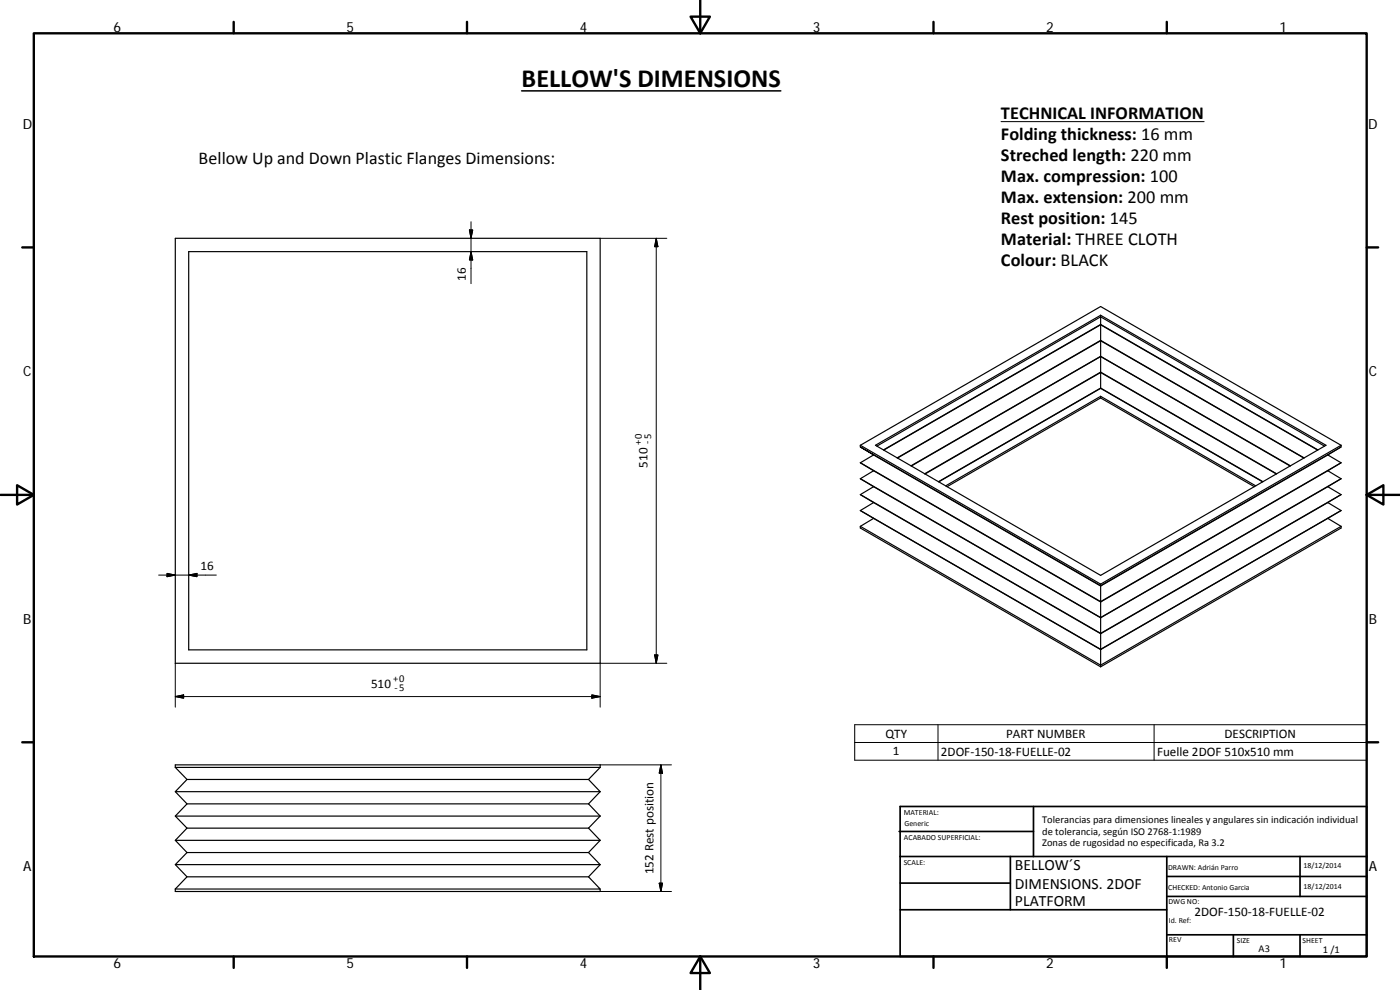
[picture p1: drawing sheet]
<svg xmlns="http://www.w3.org/2000/svg" width="420mm" height="297mm" viewBox="0 0 420 297" stroke-linecap="round" stroke-linejoin="round" font-family="sans-serif">
<g fill="none" stroke="#000" stroke-width=".36">
<path d="M52.6 71.5h127.5v127.5h-127.5zM56.6 75.5h119.5v119.5h-119.5zM330.3 94.6v21.9M330.3 116.5l48.6 28.1M330.3 118.9l46.6 26.9M330.3 118.9v.5M330.3 118.9l-46.5 26.9M330.3 116.5l-48.6 28.1M258.2 138.9l72.1 41.6 72.2-41.6M258.2 138.9l4 2.3M258.2 133.6v.5M258.2 133.6l72.1 41.7"/>
<path d="M262.2 136.5l68.1 39.3 68.2-39.3M262.2 136.5l-4 2.4M262.7 133.6l67.6-39 67.6 39-67.6 39zM263.2 133.9l67.1-38.8 67.2 38.8M265.1 135l65.2-37.7 65.2 37.7M265.2 135l65.1-37.5 65.1 37.5M269.2 137.4l61.1-35.3 61.1 35.3M269.3 137.4l61-35.2 61 35.2M273.4 139.8l56.9-32.9 57 32.9M273.5 139.8l56.8-32.8 56.9 32.8M402.5 133.6l-72.2-41.6-72.1 41.6M402.5 133.6v.5l-72.2 41.6-72.1-41.6 4 2.4"/>
<path d="M402.5 133.6l-72.2 41.7M402.5 134.1l-4 2.4 4 2.4M402.5 138.9l-4 2.3M258.2 143.6l72.1 41.8M258.2 148.4l72.1 41.6 72.2-41.6M258.2 153.2l72.1 41.7 68.2-39.4M258.2 157.9v.5l72.1 41.7M258.2 143.6l4 2.4-4 2.4M258.2 148.4l4 2.4M258.2 153.2l4 2.3-4 2.4M262.2 141.2l68.1 39.4 68.2-39.4M262.2 141.2l-4 2.4"/>
<path d="M262.2 150.8l68.1 39.3 68.2-39.3M262.2 150.8l-4 2.4M277.5 142.2l52.8-30.5 52.8 30.5M277.6 142.2l52.7-30.4 52.8 30.4M281.7 144.5l48.6-28.1 48.7 28.1M284.2 146l46.1-26.6 46.1 26.6M398.5 146l-68.2 39.4M398.5 155.5l4 2.4M398.5 146l4 2.4M398.5 150.8l4 2.4M398.5 141.2l4 2.4M402.5 157.9v.5l-72.2 41.7"/>
<path d="M402.5 157.9l-72.2 41.7-72.1-41.7M402.5 143.6l-72.2 41.7M402.5 153.2l-72.2 41.6M402.5 148.4l-4 2.4M402.5 153.2l-4 2.3M402.5 143.6l-4 2.4M330.3 175.3v24.8M52.6 230.3l3.5 3.6-3.5 3.6 3.5 3.7-3.5 3.7 3.5 3.6-3.5 3.6 3.5 3.7-3.5 3.6 3.5 3.7-3.5 3.6M52.6 230.3v-.8h127.5v.8M52.6 237.5h127.5M52.6 230.3h127.5M56.1 233.9h120.5"/>
<path d="M176.6 233.9l3.5 3.6M180.1 237.5l-3.5 3.7M180.1 230.3l-3.5 3.6M52.6 259.4h127.5M52.6 252.1h127.5M52.6 244.9h127.5M56.1 255.8h120.5M56.1 248.5h120.5M56.1 241.2h120.5M176.6 255.8l3.5 3.6M176.6 248.5l3.5 3.6M176.6 241.2l3.5 3.7"/>
<path d="M180.1 259.4l-3.5 3.7M180.1 252.1l-3.5 3.7M180.1 244.9l-3.5 3.6M52.6 266.7v.8h127.5v-.8M56.1 263.1h120.5M176.6 263.1l3.5 3.6h-127.5"/>
</g>
<g fill="none" stroke="#000" stroke-width=".71">
<path d="M10.1 10h400.1v277h-400.1zM70.1 6.6v3.4M140.2 6.6v3.4M207.3 5h5.8l-2.9 5zM210.2 0v10M280.2 6.6v3.4M350.2 6.6v3.4M6.7 74.2h3.4M410.2 74.2h3.4M.2 148.5h9.9M5.1 145.6l5 2.9-5 2.9zM410.2 148.5l5-2.9v5.8z"/>
<path d="M410.2 148.5h9.9M6.7 222.7h3.4M410.2 222.7h3.4M70.1 287v3.4M140.2 287v3.4M210.2 287l2.9 5h-5.8zM210.2 287v10M280.2 287v3.4M350.2 287v3.4"/>
</g>
<g fill="none" stroke="#000" stroke-width=".51">
<path d="M269.8 249.5h40.4M270.1 257h140.1M270.1 242h140.1v45h-140.1zM303.2 257v16M310.2 242v15M350.2 257v30M390.2 257v12M270.1 273h80.1M270.1 265h33.1M350.2 269h60M350.2 263h60M350.2 280.5h60"/>
<path d="M370.2 280.5v6.5M390.2 280.5v6.5"/>
</g>
<g fill="none" stroke="#000" stroke-width=".3">
<path d="M300.4 36.5h61M140.9 69h1l-.5 2.5zM141.4 66.5v18.6M141.4 75.5l.5 2.5h-1zM180.1 71.5h20M196.9 71.5v127.5M196.9 71.5l.6 2.5h-1zM47.6 172.6h17.3M50.1 172l2.5 .6-2.5 .4zM56.6 172.6l2.5-.6v1zM52.6 199v13.2M196.5 196.5h1l-.6 2.5z"/>
<path d="M200.1 199h-20v13.2M52.6 209l2.5-.5v1zM52.6 209h127.5M177.6 208.5l2.5 .5-2.5 .5zM256.5 217.4h153.7v10.7h-153.7zM281.5 217.4v10.7M346.4 217.4v10.7M180.1 229.5h21.4M198.3 229.5l.5 2.5h-1zM198.3 229.5v38M256.5 222.8h153.7M180.1 267.5h21.4"/>
<path d="M197.8 265h1l-.5 2.5z"/>
</g>
<path d="M156.5 27.3h77.8" fill="none" stroke="#000" stroke-width=".46"/>
<path d="M140.9 69h1l-.5 2.5zM141.4 75.5l.5 2.5h-1zM196.9 71.5l.6 2.5h-1zM50.1 172l2.5 .6-2.5 .4zM56.6 172.6l2.5-.6v1zM196.5 196.5h1l-.6 2.5zM52.6 209l2.5-.5v1zM177.6 208.5l2.5 .5-2.5 .5zM198.3 229.5l.5 2.5h-1zM197.8 265h1l-.5 2.5z" fill="#000" stroke="#000" stroke-width=".3"/>
<text font-size="7.9" x="156.6" y="26.1">BELLOW'S DIMENSIONS</text>
<g font-size="5.5">
<text x="300.4" y="35.7">TECHNICAL INFORMATION</text>
<text x="300.4" y="42">Folding thickness: 16 mm</text>
<text x="300.4" y="48.3">Streched length: 220 mm</text>
<text x="300.4" y="54.6">Max. compression: 100</text>
<text x="300.4" y="60.9">Max. extension: 200 mm</text>
<text x="300.4" y="67.2">Rest position: 145</text>
<text x="300.4" y="73.5">Material: THREE CLOTH</text>
<text x="300.4" y="79.8">Colour: BLACK</text>
</g>
<text font-size="5.4" x="59.6" y="49.3">Bellow Up and Down Plastic Flanges Dimensions:</text>
<g font-size="4.7">
<text x="304.6" y="261.2">BELLOW´S</text>
<text x="304.6" y="266.6">DIMENSIONS. 2DOF</text>
<text x="304.6" y="272">PLATFORM</text>
</g>
<g font-size="4.2">
<text x="34" y="9.6">6</text>
<text x="104" y="9.6">5</text>
<text x="174" y="9.6">4</text>
<text x="244" y="9.6">3</text>
<text x="314" y="9.6">2</text>
<text x="384" y="9.6">1</text>
<text x="6.8" y="38.7">D</text>
<text x="410.6" y="38.7">D</text>
<text x="7" y="112.9">C</text>
<text x="410.8" y="112.9">C</text>
<text x="7" y="187.1">B</text>
<text x="410.8" y="187.1">B</text>
<text x="7" y="261.3">A</text>
<text x="410.8" y="261.3">A</text>
<text x="34" y="290.4">6</text>
<text x="104" y="290.4">5</text>
<text x="174" y="290.4">4</text>
<text x="244" y="290.4">3</text>
<text x="314" y="290.4">2</text>
<text x="384" y="290.4">1</text>
</g>
<g font-size="3.9">
<text x="139.8" y="84.3" transform="rotate(-90 139.8 84.3)">16</text>
<text x="194.3" y="140.3" transform="rotate(-90 194.3 140.3)">510</text>
<text x="60.2" y="171">16</text>
<text x="111.4" y="206.3">510</text>
<text x="265.8" y="221.4">QTY</text>
<text x="302" y="221.4">PART NUMBER</text>
<text x="367.5" y="221.4">DESCRIPTION</text>
<text x="268" y="226.7">1</text>
<text x="282.4" y="226.7">2DOF‐150‐18‐FUELLE‐02</text>
<text x="347.2" y="226.8">Fuelle 2DOF 510x510 mm</text>
<text x="196.1" y="262.3" transform="rotate(-90 196.1 262.3)">152 Rest position</text>
<text x="358.5" y="274.9">2DOF‐150‐18‐FUELLE‐02</text>
</g>
<g font-size="3.1">
<text x="192.6" y="133.6" transform="rotate(-90 192.6 133.6)">+0</text>
<text x="195.2" y="133.3" transform="rotate(-90 195.2 133.3)">‐5</text>
<text x="118" y="204.6">+0</text>
<text x="118.4" y="207.2">‐5</text>
<text x="312.8" y="246.8">Tolerancias para dimensiones lineales y angulares sin indicación individual</text>
<text x="312.8" y="250.4">de tolerancia, según ISO 2768‐1:1989</text>
<text x="312.8" y="254">Zonas de rugosidad no especificada, Ra 3.2</text>
<text x="377.7" y="285.6">A3</text>
<text x="397" y="285.9">1 /1</text>
</g>
<g font-size="2.4">
<text x="271.2" y="244.4">MATERIAL:</text>
<text x="271.3" y="251.9">ACABADO SUPERFICIAL:</text>
<text x="271.4" y="247.9">Generic</text>
<text x="271.2" y="259.7">SCALE:</text>
<text x="350.6" y="260.9">DRAWN: Adrián Parro</text>
<text x="391.2" y="260.6">18/12/2014</text>
<text x="350.6" y="267">CHECKED: Antonio Garcia</text>
<text x="391.2" y="266.6">18/12/2014</text>
<text x="350.7" y="271.4">DWG NO:</text>
<text x="350.8" y="276.8">Id. Ref:</text>
<text x="350.8" y="282.8">REV</text>
<text x="371.2" y="282.9">SIZE</text>
<text x="390.9" y="282.9">SHEET</text>
</g>
</svg>
